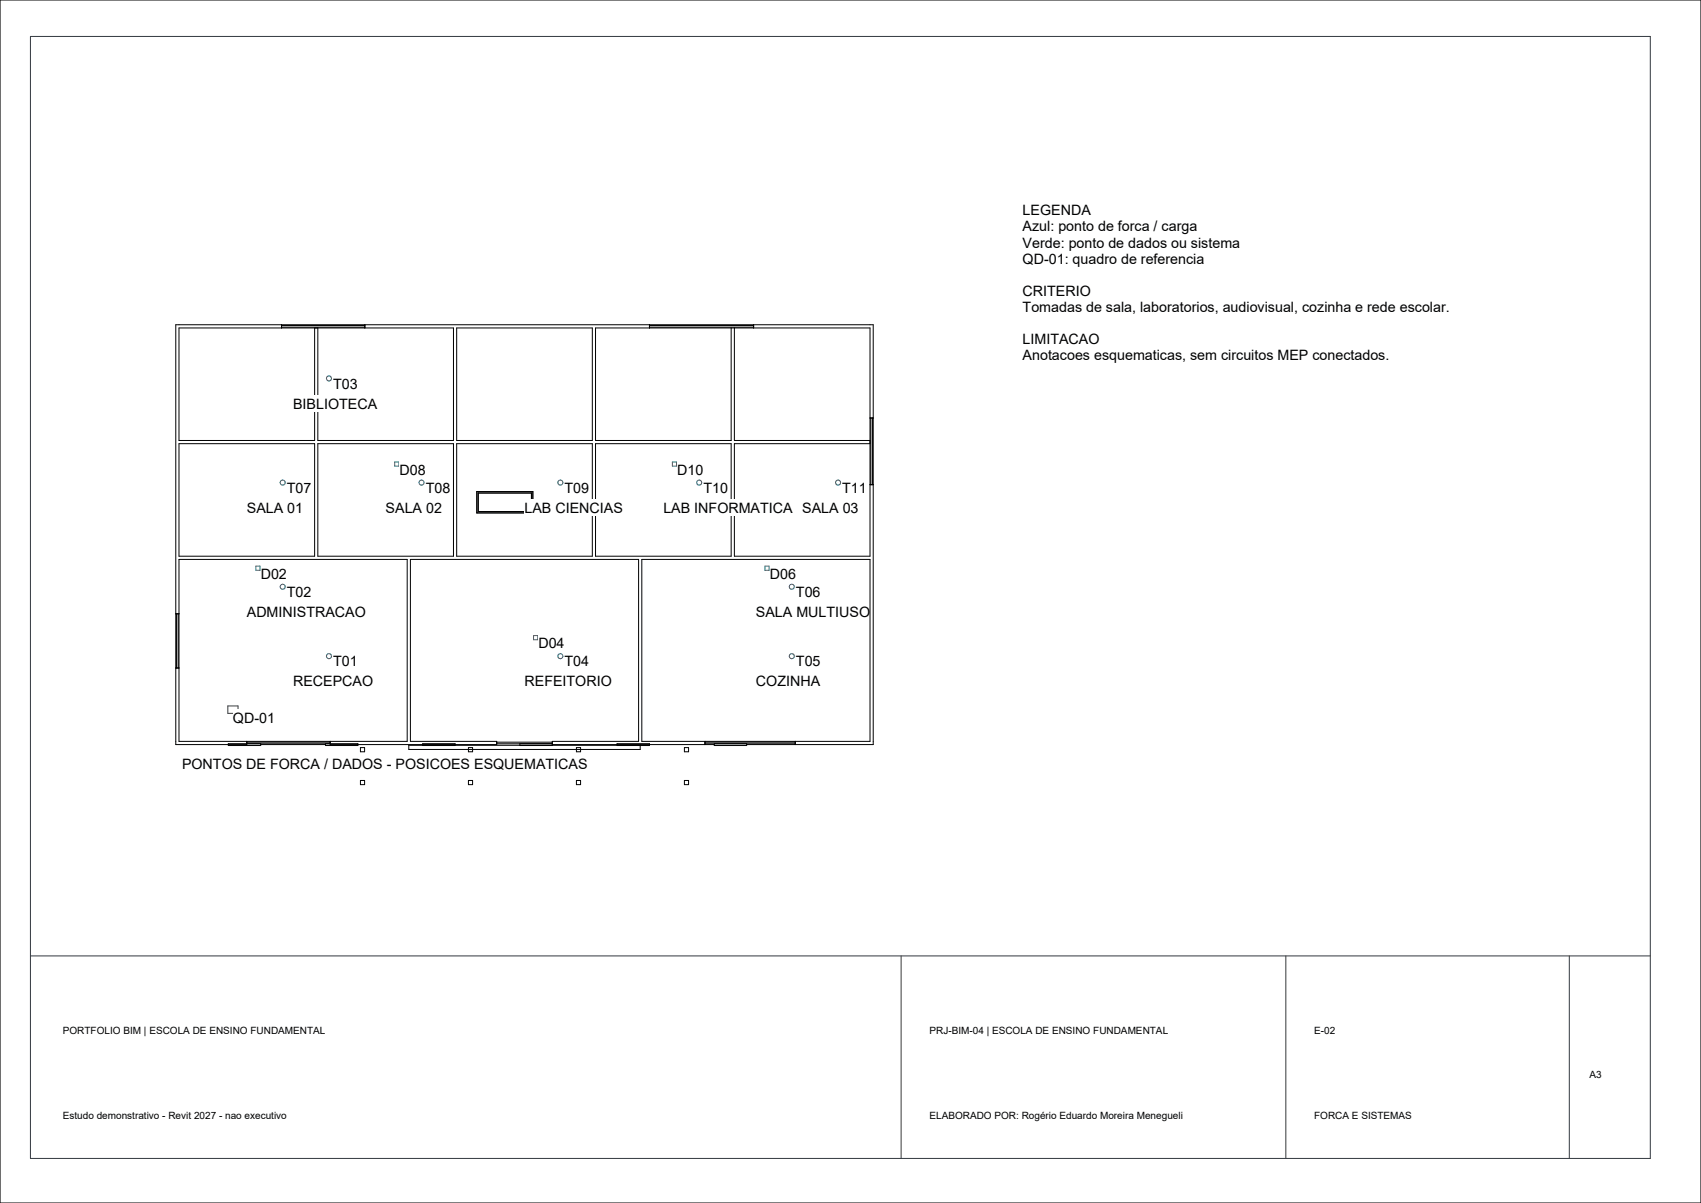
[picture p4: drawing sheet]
<svg xmlns="http://www.w3.org/2000/svg" width="420mm" height="297mm" viewBox="0 0 420 297" stroke-linecap="round" stroke-linejoin="round" font-family="sans-serif">
<g fill="none" stroke="#000" stroke-width=".25">
<path d="M69.5 80.2v.8M69.5 80.8h20.6M69.5 80.4h20.6M77.7 81v27.7h-33.5v-27.7h67.8v27.7h-33.5v-27.7M90.1 80.2v.8M112.8 81h33.4v27.7h-33.4zM160.4 80.2v.8M160.4 80.8h25.7M160.4 80.4h25.7M180.5 81v27.7h-33.5v-27.7h67.8v56.3h-33.5v-27.8h33.5M181.3 81v27.7h33.5M186.1 80.2v.8"/>
<path d="M44.2 109.5h33.5v27.8h-33.5zM78.5 109.5h33.5v27.8h-33.5zM112.8 109.5h33.4v27.8h-33.4zM147 109.5h33.5v27.8h-33.5zM214.8 119.6h.8M214.8 103.2h.8M215 103.2v16.4M215.4 103.2v16.4M44.2 138.1h56.3v44.9h-56.3zM117.7 121.4h13.9v5.2h-13.9zM118.1 121.7h13.1v4.6h-13.1zM158.5 138.1h56.3v44.9h-56.3z"/>
<path d="M43.4 151.5h.8M43.6 151.5v13.4M44 151.5v13.4M43.4 164.9h.8M56.4 183.6h8v.4h-8zM60.9 183v.8h-17.5v-103.6h172.2v103.6h-31.2M60.9 183.6h20.6M60.9 183.2h20.6M64.4 183.8h16M80.4 183.6h8v.4h-8zM81.5 183v.8h41.1v-.8h-21.3v-44.9h56.4v44.9h-21.3v1M89 192.7h1v1h-1z"/>
<path d="M89 184.6h1v1h-1zM104.4 184v-.4h8v.4M115.7 192.7h1v1h-1zM115.7 184.6h1v1h-1zM122.6 183.6h13.8M122.6 183.2h13.8M136.4 183.8h40M136.4 183.6h-8v.4M142.3 192.7h1v1h-1zM142.3 184.6h1v1h-1zM158.1 184v1h-57.2v-1h59.5v-.4h-8v.4M169 192.7h1v1h-1z"/>
<path d="M169 184.6h1v1h-1zM174.1 183v.8M174.1 183.6h22.3M174.1 183.2h22.3M176.4 183.6h8v.4h-8zM196.4 183v.8"/>
</g>
<path d="M7.5 9h400v277h-400zM56.3 174.3h2.5v1.8h-2.5zM7.5 236h400M222.5 236v50M317.5 236v50M387.5 236v50" fill="none" stroke="#353b42" stroke-width=".25"/>
<g fill="none" stroke="#265b9e" stroke-width=".25">
<circle cx="81.2" cy="93.4" r=".63"/>
<circle cx="69.8" cy="119.1" r=".63"/>
<circle cx="104.1" cy="119.1" r=".63"/>
<circle cx="138.4" cy="119.1" r=".63"/>
<circle cx="172.6" cy="119.1" r=".63"/>
<circle cx="206.9" cy="119.1" r=".63"/>
<circle cx="69.8" cy="144.8" r=".63"/>
<circle cx="195.5" cy="144.8" r=".63"/>
<circle cx="81.2" cy="162" r=".63"/>
<circle cx="138.4" cy="162" r=".63"/>
<circle cx="195.5" cy="162" r=".63"/>
</g>
<path d="M97.4 114h1.1v1.1h-1.1zM166 114h1v1.1h-1zM63.2 139.8h1v1h-1zM188.9 139.8h1v1h-1zM131.7 156.9h1.1v1h-1.1z" fill="none" stroke="#268566" stroke-width=".25"/>
<g fill="#fff">
<path d="M72.4 166.3h19.5v3.9h-19.5z"/>
<path d="M60.9 149.1h29.1v4h-29.1z"/>
<path d="M72.4 97.7h20.5v4h-20.5z"/>
<path d="M129.5 166.3h21.4v3.9h-21.4z"/>
<path d="M186.6 166.3h15.7v3.9h-15.7z"/>
<path d="M186.6 149.1h27.9v4h-27.9z"/>
<path d="M60.9 123.4h13.7v4h-13.7z"/>
<path d="M95.2 123.4h13.7v4h-13.7z"/>
<path d="M129.5 123.4h24v4h-24z"/>
<path d="M163.8 123.4h31.5v4h-31.5z"/>
<path d="M198.1 123.4h13.7v4h-13.7z"/>
<path d="M57.5 175.2h10.3v3.9h-10.3z"/>
<path d="M82.3 161.3h6v4h-6z"/>
<path d="M70.8 144.2h6v3.9h-6z"/>
<path d="M64.4 139.7h6.3v4h-6.3z"/>
<path d="M82.3 92.7h6v4h-6z"/>
<path d="M139.4 161.3h6v4h-6z"/>
<path d="M132.9 156.8h6.4v4h-6.4z"/>
<path d="M196.5 161.3h6v4h-6z"/>
<path d="M196.5 144.2h6v3.9h-6z"/>
<path d="M190.1 139.7h6.3v4h-6.3z"/>
<path d="M70.8 118.4h6v4h-6z"/>
<path d="M105.1 118.4h6v4h-6z"/>
<path d="M98.6 114h6.4v4h-6.4z"/>
<path d="M139.4 118.4h6v4h-6z"/>
<path d="M173.7 118.4h6v4h-6z"/>
<path d="M167.2 114h6.4v4h-6.4z"/>
<path d="M208 118.4h6v4h-6z"/>
<path d="M44.9 186.6h99.1v3.9h-99.1z"/>
</g>
<path d="M0 0h420v297h-420z" fill="none" stroke="#000" stroke-width=".25"/>
<g fill="#fff">
<path d="M252.5 50h16.6v4h-16.6z"/>
<path d="M252.5 54h42.6v3.9h-42.6z"/>
<path d="M252.5 57.9h53v4h-53z"/>
<path d="M252.5 61.9h44.2v4h-44.2z"/>
<path d="M252.5 69.8h16.7v4h-16.7z"/>
<path d="M252.5 73.8h103.8v4h-103.8z"/>
<path d="M252.5 81.7h18.8v4h-18.8z"/>
<path d="M252.5 85.7h89.6v4h-89.6z"/>
<path d="M15.5 253h64.6v2.8h-64.6z"/>
<path d="M15.5 274h54.1v2.7h-54.1z"/>
<path d="M229.5 253h58.7v2.8h-58.7z"/>
<path d="M229.5 274h61.8v2.7h-61.8z"/>
<path d="M324.5 253h5.2v2.8h-5.2z"/>
<path d="M324.5 274h24.1v2.7h-24.1z"/>
<path d="M392.5 264h3v2.7h-3z"/>
</g>
<g font-size="3.5">
<text x="252.5" y="53.2">LEGENDA</text>
<text x="252.5" y="57.1">Azul: ponto de forca / carga</text>
<text x="252.5" y="61.1">Verde: ponto de dados ou sistema</text>
<text x="252.5" y="65.1">QD-01: quadro de referencia</text>
<text x="252.5" y="73">CRITERIO</text>
<text x="252.5" y="77">Tomadas de sala, laboratorios, audiovisual, cozinha e rede escolar.</text>
<text x="252.5" y="84.9">LIMITACAO</text>
<text x="252.5" y="88.9">Anotacoes esquematicas, sem circuitos MEP conectados.</text>
<text x="82.3" y="95.9">T03</text>
<text x="72.4" y="100.9">BIBLIOTECA</text>
<text x="98.6" y="117.2">D08</text>
<text x="167.2" y="117.2">D10</text>
<text x="70.8" y="121.6">T07</text>
<text x="105.1" y="121.6">T08</text>
<text x="139.4" y="121.6">T09</text>
<text x="173.7" y="121.6">T10</text>
<text x="208" y="121.6">T11</text>
<text x="60.9" y="126.6">SALA 01</text>
<text x="95.2" y="126.6">SALA 02</text>
<text x="129.5" y="126.6">LAB CIENCIAS</text>
<text x="163.8" y="126.6">LAB INFORMATICA</text>
<text x="198.1" y="126.6">SALA 03</text>
<text x="64.4" y="142.9">D02</text>
<text x="190.1" y="142.9">D06</text>
<text x="70.8" y="147.3">T02</text>
<text x="196.5" y="147.3">T06</text>
<text x="60.9" y="152.3">ADMINISTRACAO</text>
<text x="186.6" y="152.3">SALA MULTIUSO</text>
<text x="132.9" y="160">D04</text>
<text x="82.3" y="164.5">T01</text>
<text x="139.4" y="164.5">T04</text>
<text x="196.5" y="164.5">T05</text>
<text x="72.4" y="169.4">RECEPCAO</text>
<text x="129.5" y="169.4">REFEITORIO</text>
<text x="186.6" y="169.4">COZINHA</text>
<text x="57.5" y="178.4">QD-01</text>
<text x="44.9" y="189.7">PONTOS DE FORCA / DADOS - POSICOES ESQUEMATICAS</text>
</g>
<g font-size="2.5">
<text x="15.5" y="255.2">PORTFOLIO BIM | ESCOLA DE ENSINO FUNDAMENTAL</text>
<text x="229.5" y="255.2">PRJ-BIM-04 | ESCOLA DE ENSINO FUNDAMENTAL</text>
<text x="324.5" y="255.2">E-02</text>
<text x="392.5" y="266.2">A3</text>
<text x="15.5" y="276.2">Estudo demonstrativo - Revit 2027 - nao executivo</text>
<text x="229.5" y="276.2">ELABORADO POR: Rogério Eduardo Moreira Menegueli</text>
<text x="324.5" y="276.2">FORCA E SISTEMAS</text>
</g>
</svg>
